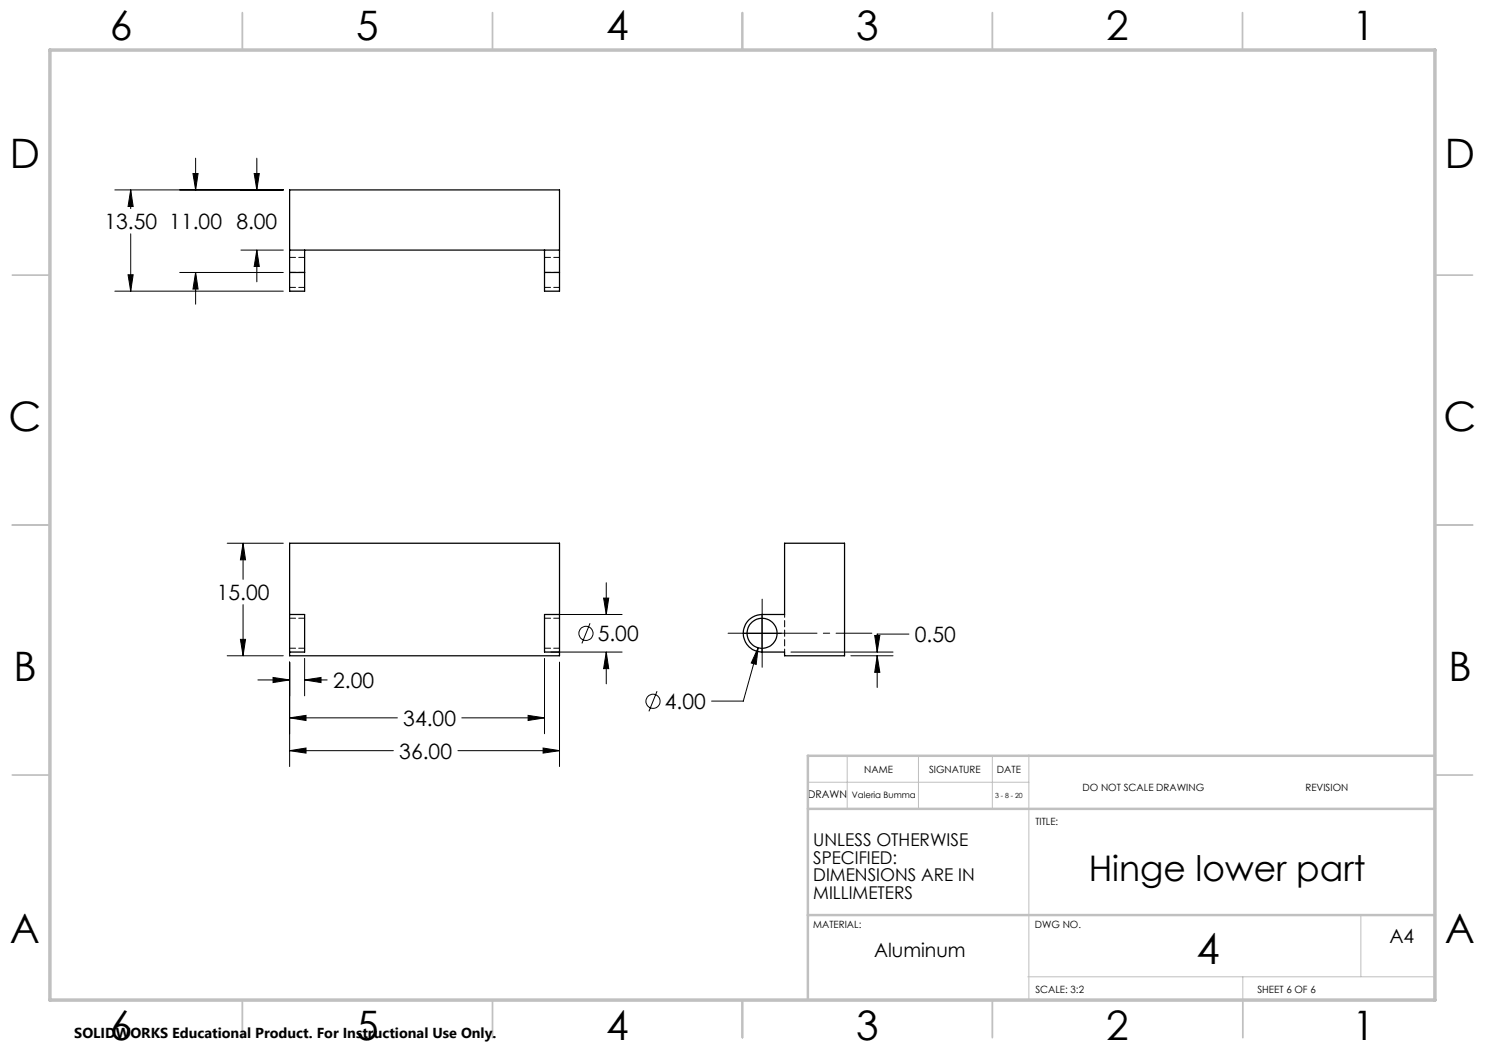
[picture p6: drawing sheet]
<svg xmlns="http://www.w3.org/2000/svg" width="297mm" height="210mm" viewBox="0 0 297 210" stroke-linecap="round" stroke-linejoin="round" font-family="sans-serif">
<g fill="none" stroke="#000" stroke-width=".2">
<path d="M23 38h33.7M26.1 38v3.7M26.1 38l.5 3.3h-1zM38.6 34.7h1l-.5 3.3zM39.1 31.6v6.4M50.8 34.7h1.1l-.5 3.3zM51.4 31.6v6.4M23 58.2h33.7M25.6 55h1l-.5 3.2zM26.1 46.8v11.4M35.9 54.5h20.8M39.1 54.5v6.3"/>
<path d="M39.1 54.5l.5 3.3h-1zM48.2 50h8.5M51.4 50v6.4M51.4 50l.5 3.3h-1.1zM45.4 108.6h11.3M48.6 108.6v7.3M48.6 108.6l.5 3.4h-1zM120.7 119.6h1l-.5 3.3zM121.2 116.5v6.4M45.4 131.2h11.3M48.1 127.9h1l-.5 3.3zM48.6 120.9v10.3"/>
<path d="M51.6 136h6.3M54.6 135.5l3.3 .5-3.3 .5zM57.9 132.4v20.9M60.9 131.7v7.5M60.9 136h4.5M60.9 136l3.3-.5v1zM108.9 131.7v15M110.2 130.4h14.2M110.2 122.9h14.2M111.9 132.4v20.9M118 124.7l-1.6 4M121.2 130.4v6.4"/>
<path d="M121.2 130.4l.5 3.3h-1zM131.4 138.2l-1.6 4.1M148.6 126.7h7.6M151.6 129.6l-2.9 10.6h-6.4M151.6 129.6l-.4 3.3-1-.3zM152.4 122.9v7.6M158.2 130.4h20.4M170.2 131.2h8.4M174.9 127.1h1.1l-.6 3.3zM175.4 131.2v6.3M175.4 131.2l.6 3.3h-1.1zM181.8 126.8h-6.4v3.6"/>
<path d="M57.9 150.1h20.8M57.9 143.6h21.6M57.9 150.1l3.3-.5v1zM57.9 143.6l3.3-.5v1zM91.6 150.1h20.3M92.4 143.6h16.5M105.6 143.1l3.3 .5-3.3 .5zM108.6 149.6l3.3 .5-3.3 .5zM161.6 170.3v12.7"/>
<circle cx="117.2" cy="126.7" r="1.41"/>
<circle cx="130.6" cy="140.3" r="1.41"/>
</g>
<path d="M148.6 126.6h-3M152.4 130.5v3M152.4 126.6v-3.8M152.4 126.6h-3.8M152.4 126.6v3.9M152.4 126.6h3.8M152.4 122.8v-3" fill="none" stroke="#000" stroke-width=".2" stroke-dasharray="15.2 1.3 1.3 1.3"/>
<path d="M156.2 126.6h18.2" fill="none" stroke="#000" stroke-width=".2" stroke-dasharray="15.2 1.3 1.3 1.3" stroke-dashoffset="8.1"/>
<path d="M161.6 156.4h44.2M169.4 151.2v10.6M183.7 151.2v10.6M198.5 151.2v10.6M161.6 170.3v-19.1h44.2v48.8M205.6 195.4h81.4M248.6 195.4v4.6M272.2 183v12.4" fill="none" stroke="#c0c0c0" stroke-width=".2"/>
<g fill="none" stroke="#c0c0c0" stroke-width=".35">
<path d="M48.5 2.5v7.5M98.5 2.5v7.5M148.5 2.5v7.5M198.5 2.5v7.5M248.5 2.5v7.5M2.5 55h7.5M287 55h7.5M2.5 105h7.5M287 105h7.5M2.5 155h7.5M287 155h7.5M48.5 200v7.5"/>
<path d="M98.5 200v7.5M148.5 200v7.5M198.5 200v7.5M248.6 200v7.5"/>
</g>
<path d="M287 151.2h-125.4v48.8M161.6 161.8h125.4M161.6 183h125.4" fill="none" stroke="#c0c0c0" stroke-width=".5"/>
<path d="M10 10h277v190h-277z" fill="none" stroke="#c0c0c0" stroke-width=".7"/>
<path d="M121.2 130.4l.5 3.3h-1zM120.7 119.6h1l-.5 3.3zM57.9 150.1l3.3-.5v1zM108.6 149.6l3.3 .5-3.3 .5zM54.6 135.5l3.3 .5-3.3 .5zM60.9 136l3.3-.5v1zM57.9 143.6l3.3-.5v1zM105.6 143.1l3.3 .5-3.3 .5zM48.1 127.9h1l-.5 3.3zM48.6 108.6l.5 3.4h-1zM26.1 38l.5 3.3h-1zM25.6 55h1l-.5 3.2zM38.6 34.7h1l-.5 3.3zM39.1 54.5l.5 3.3h-1zM50.8 34.7h1.1l-.5 3.3zM51.4 50l.5 3.3h-1.1zM151.6 129.6l-1.4 3 1 .3zM175.4 131.2l.6 3.3h-1.1zM174.9 127.1h1.1l-.6 3.3z" fill="#000"/>
<g fill="none" stroke="#000" stroke-width=".25">
<path d="M57.9 54.5v3.7h3v-3.7M57.9 54.5v-16.5h54v16.5M57.9 50h54M57.9 54.5h3M60.9 50v4.5M108.9 54.5v3.7h3v-3.7M108.9 54.5h3M108.9 50v4.5M156.9 108.6h12v22.6h-12v-.8h-4.5a3.8 3.8 0 0 1-3.7-3.7 3.8 3.8 0 0 1 3.7-3.8h4.5zM57.9 122.9h3v7.5h-3M57.9 122.9v7.5M57.9 130.4v.8h54v-.8"/>
<path d="M57.9 122.9v-14.3h54v14.3M111.9 122.9v7.5M111.9 122.9h-3v7.5h3"/>
<circle cx="152.4" cy="126.7" r="3"/>
</g>
<path d="M57.9 57.5h3M60.9 54.5h-3M60.9 51.5h-3M108.9 57.5h3M111.9 54.5h-3M111.9 51.5h-3M57.9 129.6h3M60.9 123.6h-3M108.9 129.6h3M111.9 123.6h-3" fill="none" stroke="#000" stroke-width=".2" stroke-dasharray="1.3 .6" stroke-dashoffset=".1"/>
<path d="M156.9 122.9v7.5" fill="none" stroke="#000" stroke-width=".2" stroke-dasharray="1.3 .6" stroke-dashoffset=".7"/>
<text font-size="8.5" x="239.3" y="192.7">4</text>
<g font-size="8.1">
<text x="22" y="8">6</text>
<text x="71.2" y="8">5</text>
<text x="121.2" y="8">4</text>
<text x="171.3" y="8">3</text>
<text x="221.3" y="8">2</text>
<text x="270.5" y="8">1</text>
<text x="2" y="33.6">D</text>
<text x="289" y="33.6">D</text>
<text x="1.7" y="86.1">C</text>
<text x="288.7" y="86.1">C</text>
<text x="2.7" y="136.1">B</text>
<text x="289.7" y="136.1">B</text>
<text x="2" y="188.6">A</text>
<text x="289" y="188.6">A</text>
<text x="22" y="208">6</text>
<text x="71.2" y="208">5</text>
<text x="121.2" y="208">4</text>
<text x="171.3" y="208">3</text>
<text x="221.3" y="208">2</text>
<text x="270.5" y="208">1</text>
</g>
<text font-size="7.1" x="217.7" y="176.3">Hinge lower part</text>
<g font-size="4.2">
<text x="20.9" y="45.8">13.50 11.00 8.00</text>
<text x="43.3" y="120">15.00</text>
<text x="119.5" y="128.2">5.00</text>
<text x="183" y="128.4">0.50</text>
<text x="66.6" y="137.6">2.00</text>
<text x="132.9" y="141.8">4.00</text>
<text x="80.7" y="145.2">34.00</text>
<text x="79.9" y="151.7">36.00</text>
</g>
<g font-size="3.9">
<text x="174.8" y="191.4">Aluminum</text>
<text x="277.9" y="188.5">A4</text>
</g>
<g font-size="3.5">
<text x="162.6" y="169.2">UNLESS OTHERWISE</text>
<text x="162.6" y="172.7">SPECIFIED:</text>
<text x="162.6" y="176.3">DIMENSIONS ARE IN</text>
<text x="162.6" y="179.8">MILLIMETERS</text>
</g>
<text font-size="2.9" x="14.9" y="207.6">SOLIDWORKS Educational Product. For Instructional Use Only.</text>
<text font-size="2.1" x="161.6" y="159.7">DRAWN</text>
<g font-size="2">
<text x="172.9" y="154.6">NAME</text>
<text x="185.8" y="154.6">SIGNATURE</text>
<text x="199.4" y="154.6">DATE</text>
<text x="216.5" y="158.3">DO NOT SCALE DRAWING</text>
<text x="261.1" y="158.3">REVISION</text>
<text x="207.1" y="164.9">TITLE:</text>
<text x="162.6" y="185.5">MATERIAL:</text>
<text x="207" y="185.5">DWG NO.</text>
<text x="207.1" y="198.6">SCALE: 3:2</text>
<text x="251.5" y="198.6">SHEET 6 OF 6</text>
</g>
<text font-size="1.8" x="170.4" y="159.7">Valeria Bumma</text>
<text font-size="1.4" x="199" y="159.7">3 - 8 - 20</text>
</svg>
